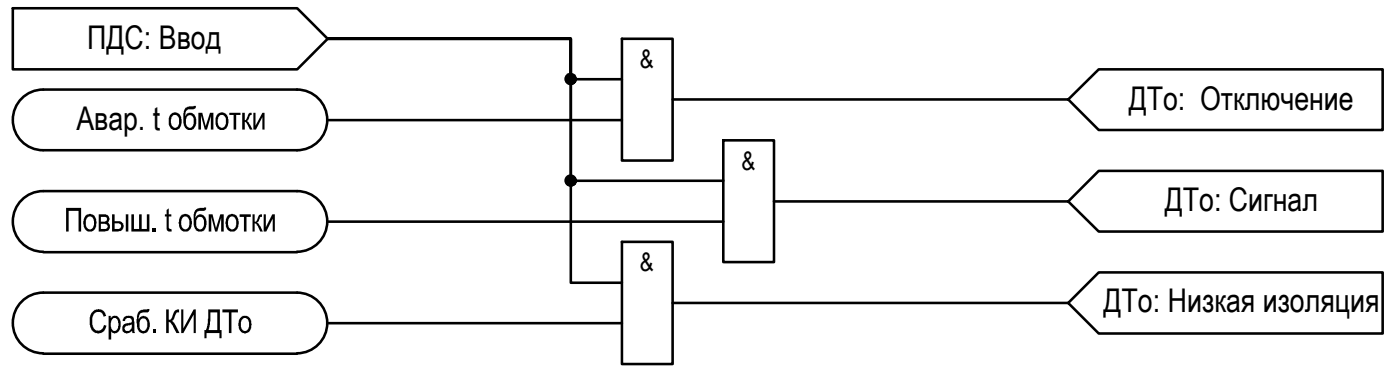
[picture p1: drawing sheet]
<svg xmlns="http://www.w3.org/2000/svg" width="138mm" height="37mm" viewBox="0 0 138 37" stroke-linecap="round" stroke-linejoin="round" font-family="sans-serif">
<!-- layer: 0 -->
<g fill="#000">
<path d="M22.6 11.1h1.1v.2h-.4v1.4h-.3v-1.4h-.4zM23.9 11.1h.2v.7l.2-.1 .1-.2a.43 .43 0 0 1 .4-.4v.2a.23 .23 0 0 0-.3 .3l-.2 .3 .2 .2 .4 .6h-.3l-.3-.6-.1-.1-.1 .7h-.2zM25 11.1h.2v1.3l.7-1.3h.2v1.6h-.2v-1.2l-.7 1.2h-.2zM12.9 21.1h.3v1.4h.5v-1.4h.3v1.4h.5v-1.4h.2v1.7h-1.8zM15.1 32.4h.2v.4h-.2zM15.1 22.4h.3v.4h-.3zM16.4 30.4h.2v1.1a.53 .53 0 0 0 .5-.6 .52 .52 0 0 1 .5-.5v.3a.52 .52 0 0 0-.4 .6l-.3 .3 .3 .2 .5 1h-.3l-.4-.8-.3-.3-.1 1.1h-.2zM16.4 20.7l.2-.2v.6h.3v.2h-.3v1.1l.1 .1h.2v.2a.36 .36 0 0 1-.4 0 .36 .36 0 0 1-.1-.4v-1h-.2v-.2h.2zM17.9 30.4h.2v1.9l1-1.9h.2v2.4h-.2v-1.8l-1 1.8h-.2zM21.9 30.4h1.5v.3h-.6v2.1h-.2v-2.1h-.7zM23.6 21.1h1.1v.2h-.4v1.5h-.3v-1.5h-.4zM24.9 21.1h.2v.7a.45 .45 0 0 0 .3-.5l.2-.2h.2v.2l-.2 .1-.1 .3-.1 .2 .2 .3 .3 .6h-.3l-.4-.8h-.1v.8h-.2z"/>
<path d="M26 21.1h.2v1.3l.6-1.3h.3v1.7h-.2v-1.3l-.7 1.3h-.2z"/>
<path d="M21.3 11.4l.1-.1a.65 .65 0 0 1 .8-.2 .65 .65 0 0 1 .3 .8v.4a.63 .63 0 0 1-.8 .5 .63 .63 0 0 1-.5-.8zM21.7 11.3l-.2 .3v.3a.48 .48 0 0 0 .5 .6 .86 .86 0 0 0 0-1.2z"/>
<path d="M11 21.1h.3v.7h.3a.51 .51 0 0 1 .6 .5 .51 .51 0 0 1-.6 .5h-.6zM11.3 22v.5h.3a.29 .29 0 0 0 .3-.2 .29 .29 0 0 0-.3-.3zM12.4 21.1h.3v1.7h-.3z"/>
<path d="M12.2 31.2a.6 .6 0 0 1 1 .2l.1 1.4h-.2l-.1-.2-.2 .1a.5 .5 0 0 1-.8-.3 .5 .5 0 0 1 .7-.6 .28 .28 0 0 0 .3-.3 .28 .28 0 0 0-.4-.2l-.2 .1-.1 .2h-.2zM12.4 32.1a.3 .3 0 0 0 0 .5 .3 .3 0 0 0 .5-.2l.1-.5z"/>
<path d="M13.6 30.7l.3-.2 .8-.1a.39 .39 0 0 1-.6 .3 .53 .53 0 0 0-.4 .7 .55 .55 0 0 1 .7-.3 .55 .55 0 0 1 .3 .6v.5a.62 .62 0 0 1-.7 .6 .62 .62 0 0 1-.5-.8v-.6zM13.9 31.4a.88 .88 0 0 0 .1 1.2 .54 .54 0 0 0 .5-.8v-.1a.38 .38 0 0 0-.2-.3 .38 .38 0 0 0-.4 0z"/>
<path d="M20.5 30.4h1.2v2.1h.1v.8h-.2v-.5h-1.2v.5h-.3v-.8h.2l.2-.7zM20.7 30.7v.9l-.2 .9h.9v-1.8z"/>
<path d="M22.3 21.3a.63 .63 0 0 1 .8-.2 .63 .63 0 0 1 .4 .7v.5l-.2 .3a.67 .67 0 0 1-.7 .1 .67 .67 0 0 1-.4-.7zM22.7 21.3l-.2 .3v.4a.45 .45 0 0 0 .1 .4 .45 .45 0 0 0 .5 .1l.2-.3v-.3a.48 .48 0 0 0-.6-.6z"/>
<path d="M23.7 31.3l.2-.2a.61 .61 0 0 1 .9 .7v.5a.64 .64 0 0 1-.8 .5 .64 .64 0 0 1-.5-.7v-.6zM24 31.3l-.1 .1a.78 .78 0 0 0 .2 1.2 .62 .62 0 0 0 .4-1 .41 .41 0 0 0-.5-.3z"/>
</g>
<g fill="none" stroke="#000" stroke-width=".25">
<path d="M1.3 .8h28l3 3-3 3h-28zM2.4 9.5l.5-.4 .7-.2 .7-.1h25a2.98 2.98 0 0 1 3 3 2.98 2.98 0 0 1-3 3h-25.1a2.98 2.98 0 0 1-2.8-2 2.98 2.98 0 0 1 1-3.3zM32.3 3.8h24v24h5M32.3 11.8h29M61.3 7.8h-5v-4h-24h24v14h15M61.3 3.8h5v12h-5zM66.3 9.8h39M71.3 13.8h5v12h-5zM76.3 19.8h29M105.3 9.8l3-3h28v6h-28zM105.3 19.8l3-3h28v6h-28zM4.2 24.8a2.98 2.98 0 0 1-2.9-3 2.98 2.98 0 0 1 3-3h25a2.98 2.98 0 0 1 3 3 2.98 2.98 0 0 1-3 3"/>
<path d="M4.2 34.8a2.98 2.98 0 0 1-2.9-3 2.98 2.98 0 0 1 3-3h25a2.98 2.98 0 0 1 3 3 2.98 2.98 0 0 1-3 3M4.3 34.8h25M4.3 24.8h25M32.3 21.8h39M32.3 31.8h29M61.3 23.8h5v12h-5zM66.3 29.8h39M105.3 29.8l3-3h28v6h-28z"/>
<circle cx="56.2" cy="7.8" r=".49"/>
<circle cx="56.2" cy="17.8" r=".49"/>
</g>
<g fill="#000" stroke="#000" stroke-width=".1">
<path d="M56.2 8.3h.2zM56.2 18.3h.2zM56.2 7.3h.1zM56.2 17.3h.1z"/>
<path d="M56.2 8.3h.1zM56.2 8.3h.1z"/>
<path d="M56.2 18.3h.1zM56.2 18.3h.1z"/>
<path d="M56.2 7.3h.2zM56.2 7.3h.2z"/>
<path d="M56.2 17.3h.2zM56.2 17.3h.2z"/>
<path d="M56.2 7.3h.2zM56.1 7.3h.3z"/>
<path d="M56.2 17.3h.2zM56.1 17.3h.3z"/>
<path d="M56.1 7.3h.4zM56.1 7.3h.4z"/>
<path d="M56.1 8.3h.3zM56.1 8.3h.3z"/>
<path d="M56.1 17.3l.4 .1zM56.1 17.3l.4 .1z"/>
<path d="M56.1 18.3h.3zM56.1 18.3h.3z"/>
<path d="M56.1 7.3l.4 .1zM56.1 7.3l.4 .1z"/>
<path d="M56.1 8.3h.4zM56.1 8.3h.3z"/>
<path d="M56.1 17.4h.4zM56 17.4h.5z"/>
<path d="M56.1 18.3h.4zM56.1 18.3h.3z"/>
<path d="M56 7.4h.6zM56 7.4h.6z"/>
<path d="M56 8.2h.5zM56 8.2l.5 .1z"/>
<path d="M56 17.4h.6zM56 17.4h.6z"/>
<path d="M56 18.3h.5zM56 18.3h.5z"/>
<path d="M56 7.4h.6zM56 7.4h.6z"/>
<path d="M56 8.2h.6zM56 8.2h.5z"/>
<path d="M56 17.4h.6zM56 17.4h.6z"/>
<path d="M56 18.2h.6zM56 18.2l.5 .1z"/>
<path d="M56 7.4l.6 .1zM56 7.4l.6 .1z"/>
<path d="M56 8.2h.6zM56 8.2h.6z"/>
<path d="M56 17.4h.6zM56 17.4h.6z"/>
<path d="M56 18.2h.6zM56 18.2h.6z"/>
<path d="M55.9 7.5h.8zM55.9 7.5h.8z"/>
<path d="M55.9 8.1h.7zM55.9 8.1l.7 .1z"/>
<path d="M55.9 17.4l.8 .1zM55.9 17.4l.8 .1z"/>
<path d="M55.9 18.1h.7zM55.9 18.1l.7 .1z"/>
<path d="M55.9 7.5h.8zM55.9 7.5h.8z"/>
<path d="M55.9 7.5l.8 .1zM55.9 7.5l.8 .1z"/>
<path d="M55.9 8.1h.8zM55.9 8.1h.7z"/>
<path d="M55.9 17.5h.8zM55.9 17.5h.8z"/>
<path d="M55.9 17.5l.8 .1zM55.9 17.5l.8 .1z"/>
<path d="M55.9 18.1h.8zM55.9 18.1h.8z"/>
<path d="M55.9 18.1h.8zM55.9 18.1h.7z"/>
<path d="M55.8 7.6h.9zM55.8 7.6h.9z"/>
<path d="M55.8 7.6l1 .1zM55.8 7.6l1 .1z"/>
<path d="M55.8 8l.9 .1zM55.8 8l.9 .1z"/>
<path d="M55.8 8.1h.9zM55.8 8.1h.9zM55.9 8.1h.8zM55.9 8.1h.8z"/>
<path d="M55.8 17.6h.9zM55.8 17.6h.9z"/>
<path d="M55.8 17.6l1 .1zM55.8 17.6l1 .1z"/>
<path d="M55.8 18h.9zM55.8 18h.9z"/>
<path d="M55.8 18h.9zM55.8 18l.9 .1z"/>
<path d="M55.8 7.7h1zM55.8 7.7h1z"/>
<path d="M55.8 7.7l1 .1zM55.8 7.7l1 .1z"/>
<path d="M55.8 7.8h1zM55.8 7.8h1z"/>
<path d="M55.8 7.8h1zM55.8 7.8h1z"/>
<path d="M55.8 7.8l1 .1zM55.8 7.8l1 .1z"/>
<path d="M55.8 7.9h1zM55.8 7.9h1z"/>
<path d="M55.8 7.9l.9 .1 .1-.1zM55.8 7.9l.9 .1h-.9z"/>
<path d="M55.8 17.7h1zM55.8 17.7h1z"/>
<path d="M55.8 17.7h1zM55.8 17.7h1z"/>
<path d="M55.8 17.7l1 .1zM55.8 17.7l1 .1z"/>
<path d="M55.8 17.8h1zM55.8 17.8h1z"/>
<path d="M55.8 17.8l1 .1v-.1zM55.8 17.8l1 .1h-1z"/>
<path d="M55.8 17.9l1 .1zM55.8 17.9l1 .1z"/>
<path d="M55.8 18h1zM55.8 18h.9z"/>
</g>
<g font-size="3.2">
<text x="8.6" y="4.8">ПДС: Ввод</text>
<text x="111.2" y="10.8">ДТо: Отключение</text>
<text x="7.5" y="12.7">Авар. t</text>
<text x="16.5" y="12.7">обмотки</text>
<text x="6.3" y="22.8">Повыш</text>
<text x="17.5" y="22.8">обмотки</text>
<text x="114.8" y="20.8">ДТо: Сигнал</text>
<text x="8.7" y="32.8">Сраб</text>
<text x="108.7" y="30.7">ДТо: Низкая изоляция</text>
</g>
<g font-size="2.5">
<text x="63.1" y="6.7">&amp;</text>
<text x="73.1" y="16.7">&amp;</text>
<text x="63.1" y="26.7">&amp;</text>
</g>
</svg>
